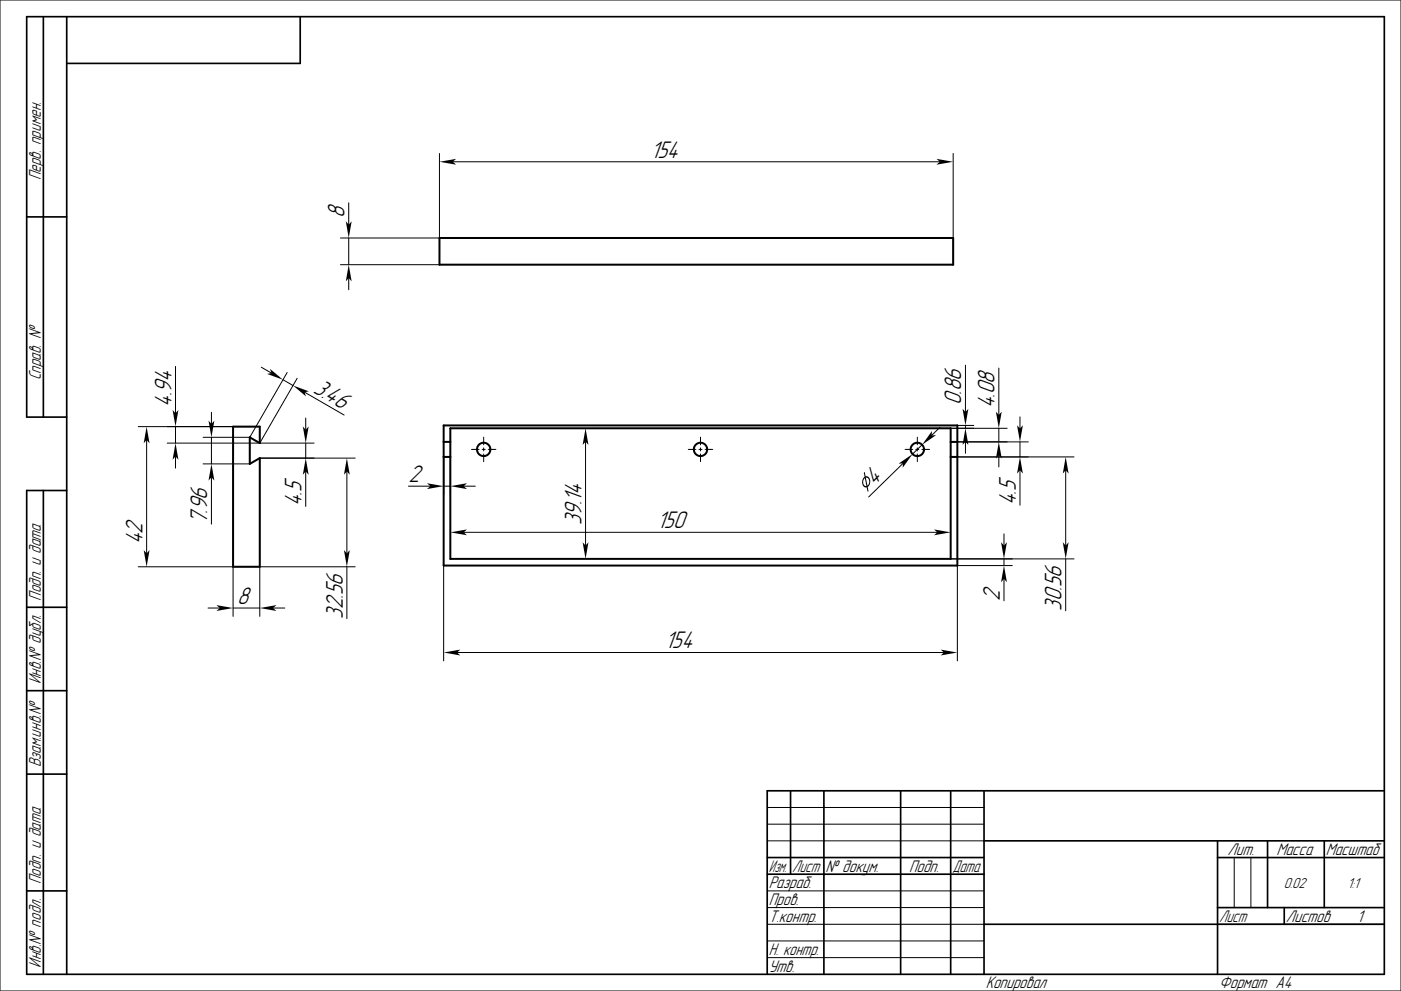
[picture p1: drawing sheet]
<svg xmlns="http://www.w3.org/2000/svg" width="420mm" height="297mm" viewBox="0 0 420 297" stroke-linecap="round" stroke-linejoin="round" font-family="sans-serif">
<g fill="none" stroke="#000" stroke-width=".3">
<path d="M0 0h420v297h-420zM131.7 46v25.3h-29.7M135.7 48.5h146M285.7 46v25.3M102 79.3h29.7M104.5 60.8v6.5M104.5 71.3v8M104.5 83.3v3.5M52.6 109.8v14.1M78.3 110.1l3.1 1.7M84.8 113.8l3 1.7M86.1 111.6l-11.2 19.5h-14"/>
<path d="M89.1 113.4l-11.2 19.4M91.3 117.5l11.9 6.9M289.4 109.4v14.1M299.4 110.3v14.1M41.5 127.9h36.4M44 131.9v34M50.1 132.8h44.1M52.6 127.9v4.9M52.6 136.8v3.5M60.9 139h14M63.4 123.6v3.5M63.4 131.1v7.9"/>
<path d="M77.9 137.3h28.6M91.7 125.3v3.5M91.7 132.8v4.5M133 136.9v11.3M135 136.9v11.3M141.3 134.7h2.3M144.5 134.7h1M145 131v2.3M145 134.2v.9M145 136.1v2.3M146.4 134.7h2.3M175.5 132.4v31.1"/>
<path d="M206.3 134.7h2.3M209.5 134.7h1M210 131v2.3M210 134.2v.9M210 136.1v2.3M211.4 134.7h2.3M270.7 138.9l-10.3 10M271.3 134.7h2.3M274.5 134.7h1M275 131v2.3M275 134.2v.9M275 136.1v2.3"/>
<path d="M276.4 134.7h2.3M276.4 133.3l-2.8 2.8M281.8 128l-2.5 2.5M285 132.4h23.3M285 136.9h37M285 128.4h16.9M287 127.5h4.9M289.4 127.5v.9M289.4 132.4v3.5M299.4 128.4v4M299.4 136.4v3.5M305.8 124.9v3.5"/>
<path d="M305.8 132.4v4.5M63.4 143v14.1M91.7 141.3v10.5M104 141.3v24.6M122.4 145.7h6.6M133 145.7h2M139 159.5h142M139 145.7h3.5M301 160v3.5M305.8 140.9v10.5M319.5 140.9v22.6M41.5 169.9h28.4v14.8"/>
<path d="M104 169.9v15.5M106.5 169.9h-28.6v14.8M133 169.5v28.6M285 167.5h37M301 167.5v2M301 173.5v6.6M303.5 169.5h-16.5v28.6M319.5 167.5v15.6M62.4 182.2h3.5M69.9 182.2h8M81.9 182.2h3.5M137 195.6h146"/>
<path d="M230 252h65M230 242h65M230 247h65M370 257v15M375 257v15M230 277h65M230 267h65M230 272h65M365 277h50M230 282h65M230 287h65"/>
</g>
<g fill="none" stroke="#000" stroke-width=".5">
<path d="M13 5v120M20 5v287M90 5v14h-70M8 65h12M20 125h-12v-120h407v287h-407v-145h12M13 147v145M8 182h12M8 207h12M8 232h12M237 237v25M247 237v55M270 237v55"/>
<path d="M285 237v55M295 237v55M415 237h-185v55M230 257h65M295 252h120M365 257h50M365 252v40M380 252v20M397 252v20M8 267h12M230 262h65M295 277h120"/>
<path d="M365 272h50M385 272v5"/>
</g>
<g fill="none" stroke="#000" stroke-width=".6">
<path d="M131.7 71.3h154v8h-154zM69.9 127.9h8v4.9l-3-1.7v7.9l3-1.7v32.6h-8zM133 127.5h154v42h-154zM133 136.9h2M133 132.4h2M135 128.4h150v39.1h-150zM285 136.9h2M285 132.4h2"/>
<circle cx="145" cy="134.7" r="2"/>
<circle cx="210" cy="134.7" r="2"/>
<circle cx="275" cy="134.7" r="2"/>
</g>
<g fill="#000">
<path d="M131.7 48.5l5-.9-1 .9 1 .9z" fill-rule="evenodd"/>
<path d="M280.7 47.6l5 .9-5 .9 1-.9z" fill-rule="evenodd"/>
<path d="M103.7 66.3l.8 1 .9-1-.9 5z" fill-rule="evenodd"/>
<path d="M104.5 79.3l.9 5-.9-1-.8 1z" fill-rule="evenodd"/>
<path d="M80.9 110.5l3.9 3.3-4.7-1.7 1.3-.3z" fill-rule="evenodd"/>
<path d="M87.8 115.5l4.8 1.8-1.3 .2 .4 1.3z" fill-rule="evenodd"/>
<path d="M44 127.9l.8 5-.8-1-.9 1z" fill-rule="evenodd"/>
<path d="M51.7 122.9l.9 1 .9-1-.9 5z" fill-rule="evenodd"/>
<path d="M52.6 132.8l.9 5-.9-1-.9 1z" fill-rule="evenodd"/>
<path d="M62.5 126.1l.9 1 .9-1-.9 5z" fill-rule="evenodd"/>
<path d="M90.8 127.8l.9 1 .8-1-.8 5z" fill-rule="evenodd"/>
<path d="M175.5 128.4l.9 5-.9-1-.8 1z" fill-rule="evenodd"/>
<path d="M279.4 129.2l-.1 1.3 1.3-.1-4.2 2.9z" fill-rule="evenodd"/>
<path d="M288.6 122.5l.8 1 .9-1-.9 5z" fill-rule="evenodd"/>
<path d="M289.4 128.4l.9 5-.9-1-.8 1z" fill-rule="evenodd"/>
<path d="M298.6 123.4l.8 1 .9-1-.9 5z" fill-rule="evenodd"/>
<path d="M299.4 132.4l.9 5-.9-1-.8 1z" fill-rule="evenodd"/>
<path d="M304.9 127.4l.9 1 .8-1-.8 5z" fill-rule="evenodd"/>
<path d="M63.4 139l.9 5-.9-1-.9 1z" fill-rule="evenodd"/>
<path d="M91.7 137.3l.8 5-.8-1-.9 1z" fill-rule="evenodd"/>
<path d="M104 137.3l.9 5-.9-1-.9 1z" fill-rule="evenodd"/>
<path d="M128 144.8l5 .9-5 .9 1-.9z" fill-rule="evenodd"/>
<path d="M135 159.5l5-.8-1 .8 1 .9z" fill-rule="evenodd"/>
<path d="M135 145.7l5-.9-1 .9 1 .9z" fill-rule="evenodd"/>
<path d="M259 141.5l.3 .1 .2 1.2 .8 .1 .5 .9v1.2l-.7 .9 .3 1.2-.2 .3-.4-1.3-.8-.2-.5-.9 .1-1.2 .6-.9zM259.6 143.2l.4 2.3 .5-.6 .1-.9-.4-.7zM259.2 143.4l-.4 .6v.9l.4 .6 .6 .2z" fill-rule="evenodd"/>
<path d="M269.4 139l4.2-2.9-3 4.1 .1-1.3z" fill-rule="evenodd"/>
<path d="M305.8 136.9l.8 5-.8-1-.9 1z" fill-rule="evenodd"/>
<path d="M319.5 136.9l.9 5-.9-1-.9 1z" fill-rule="evenodd"/>
<path d="M43.1 164.9l.9 1 .8-1-.8 5z" fill-rule="evenodd"/>
<path d="M103.1 164.9l.9 1 .9-1-.9 5z" fill-rule="evenodd"/>
<path d="M174.7 162.5l.8 1 .9-1-.9 5z" fill-rule="evenodd"/>
<path d="M280 158.7l5 .8-5 .9 1-.9z" fill-rule="evenodd"/>
<path d="M300.1 162.5l.9 1 .9-1-.9 5z" fill-rule="evenodd"/>
<path d="M301 169.5l.9 5-.9-1-.9 1z" fill-rule="evenodd"/>
<path d="M318.6 162.5l.9 1 .9-1-.9 5z" fill-rule="evenodd"/>
<path d="M64.9 181.4l5 .8-5 .9 1-.9z" fill-rule="evenodd"/>
<path d="M77.9 182.2l5-.8-1 .8 1 .9z" fill-rule="evenodd"/>
<path d="M133 195.6l5-.9-1 .9 1 .8z" fill-rule="evenodd"/>
<path d="M282 194.7l5 .9-5 .8 1-.8z" fill-rule="evenodd"/>
</g>
<g font-size="6.7">
<text x="195" y="47.2">154</text>
<text x="103.3" y="65.3" transform="rotate(-90 103.3 65.3)">8</text>
<text x="93.7" y="117.5" transform="rotate(30 93.7 117.5)">3.46</text>
<text x="51.4" y="121.9" transform="rotate(-90 51.4 121.9)">4.94</text>
<text x="288.2" y="121.5" transform="rotate(-90 288.2 121.5)">0.86</text>
<text x="298.2" y="122.4" transform="rotate(-90 298.2 122.4)">4.08</text>
<text x="122.4" y="144.5">2</text>
<text x="262.1" y="145.6" transform="rotate(-44 262.1 145.6)">4</text>
<text x="90.4" y="151.8" transform="rotate(-90 90.4 151.8)">4.5</text>
<text x="304.5" y="151.4" transform="rotate(-90 304.5 151.4)">4.5</text>
<text x="62.1" y="157.1" transform="rotate(-90 62.1 157.1)">7.96</text>
<text x="174.3" y="157.3" transform="rotate(-90 174.3 157.3)">39.14</text>
<text x="196.9" y="158.3">150</text>
<text x="42.7" y="163.1" transform="rotate(-90 42.7 163.1)">42</text>
<text x="71.1" y="181">8</text>
<text x="102.7" y="185.4" transform="rotate(-90 102.7 185.4)">32.56</text>
<text x="299.7" y="180.1" transform="rotate(-90 299.7 180.1)">2</text>
<text x="318.2" y="183.1" transform="rotate(-90 318.2 183.1)">30.56</text>
<text x="199.3" y="194.3">154</text>
</g>
<g font-size="4.7">
<text x="12.2" y="54" transform="rotate(-90 12.2 54)">Перв. примен.</text>
<text x="12.2" y="114" transform="rotate(-90 12.2 114)">Справ. №</text>
<text x="12.2" y="180" transform="rotate(-90 12.2 180)">Подп. и дата</text>
<text x="12.2" y="205" transform="rotate(-90 12.2 205)">Инв.№ дубл.</text>
<text x="12.2" y="230" transform="rotate(-90 12.2 230)">Взам.инв.№</text>
<text x="368" y="256.2">Лит.</text>
<text x="382.7" y="256.2">Масса</text>
<text x="397.5" y="256.2">Масштаб</text>
<text x="230.5" y="261.3">Изм.</text>
<text x="237.5" y="261.3">Лист</text>
<text x="247.5" y="261.3">№ докум.</text>
<text x="272.5" y="261.3">Подп.</text>
<text x="285.5" y="261.3">Дата</text>
<text x="12.2" y="265" transform="rotate(-90 12.2 265)">Подп. и дата</text>
<text x="230.5" y="266.3">Разраб.</text>
<text x="230.5" y="271.3">Пров.</text>
<text x="230.5" y="276.3">Т.контр.</text>
<text x="365.5" y="276.2">Лист</text>
<text x="385.5" y="276.2">Листов</text>
<text x="406.8" y="276.3">1</text>
<text x="230.5" y="286.3">Н. контр.</text>
<text x="12.2" y="290" transform="rotate(-90 12.2 290)">Инв.№ подл.</text>
<text x="230.5" y="291.3">Утв.</text>
<text x="295.5" y="296.3">Копировал</text>
<text x="365.5" y="296.3">Формат A4</text>
</g>
<g font-size="4">
<text x="384.9" y="266">0.02</text>
<text x="404" y="266">1:1</text>
</g>
</svg>
